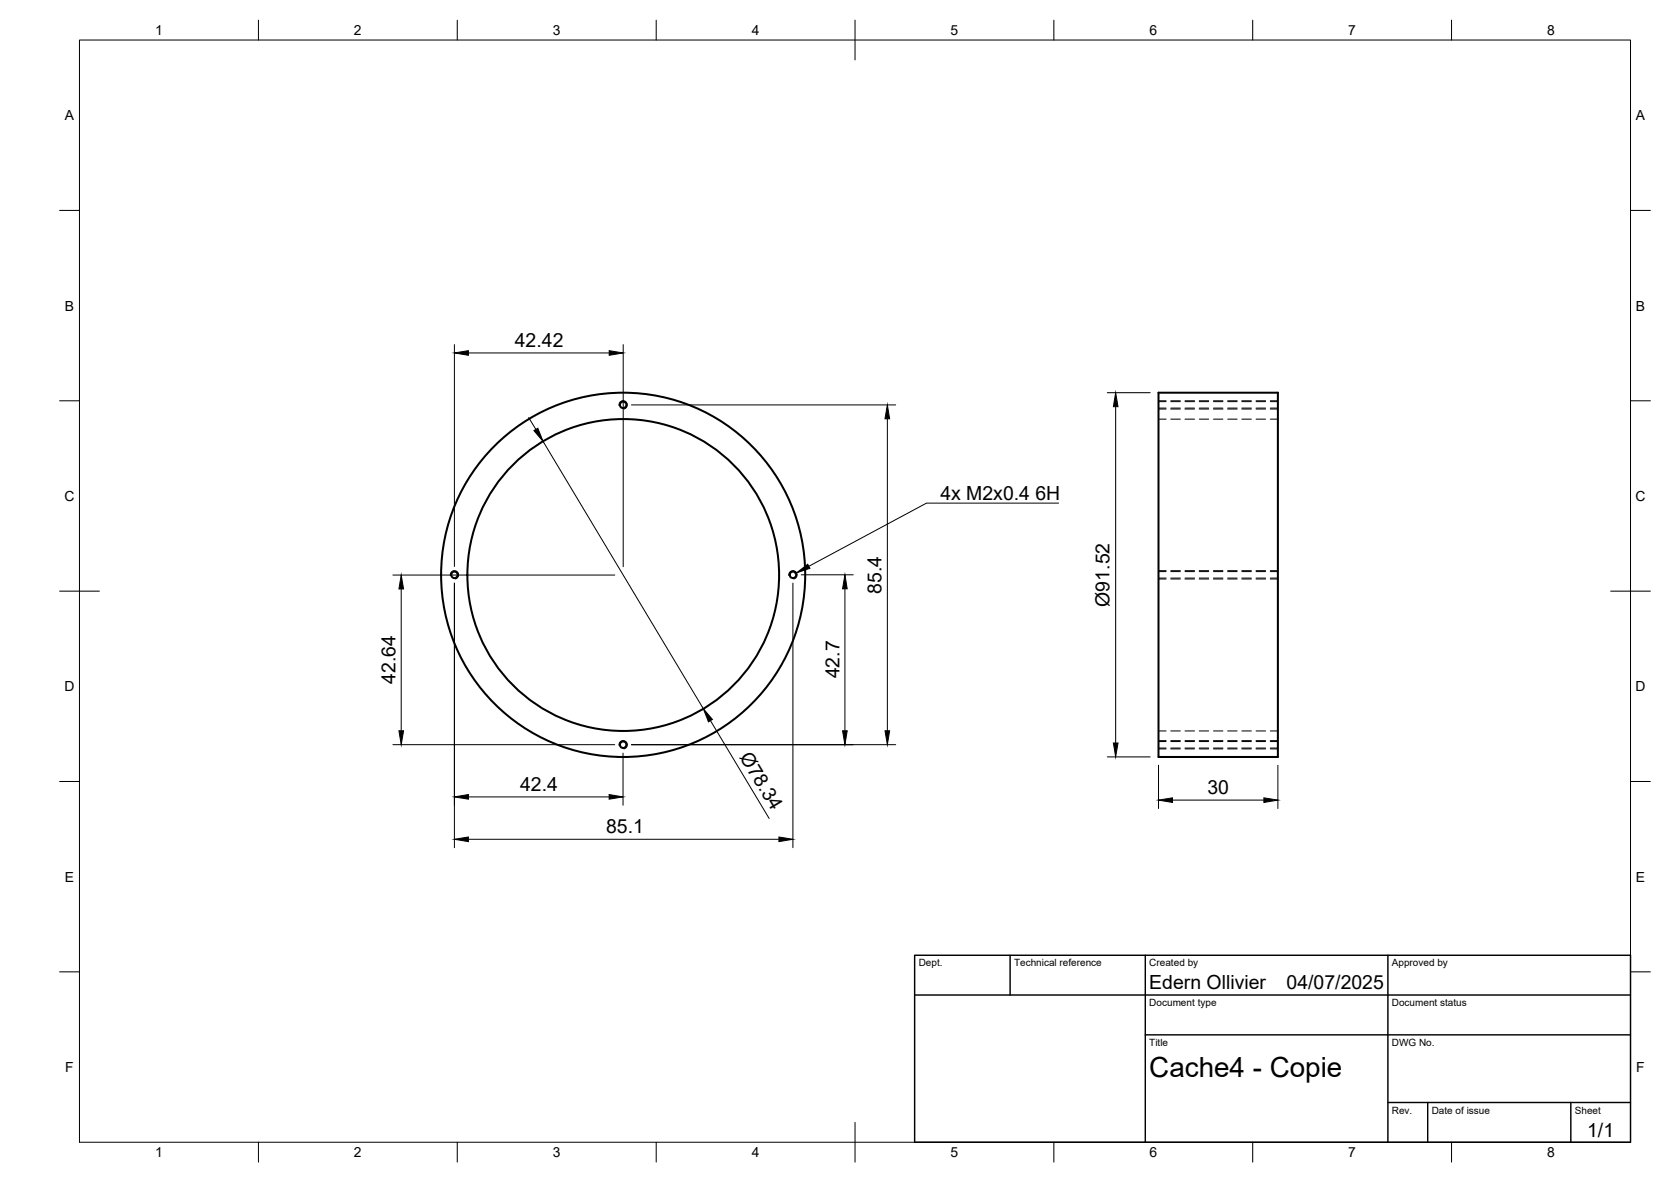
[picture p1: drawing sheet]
<svg xmlns="http://www.w3.org/2000/svg" width="420mm" height="297mm" viewBox="0 0 420 297" stroke-linecap="round" stroke-linejoin="round" font-family="sans-serif">
<!-- layer: Visible -->
<g fill="none" stroke="#000" stroke-width=".51">
<path d="M291.3 98.7h30v91.5h-30z"/>
<circle cx="156.7" cy="101.7" r=".81"/>
<circle cx="114.3" cy="144.5" r=".81"/>
<circle cx="156.7" cy="144.5" r="45.8"/>
<circle cx="156.7" cy="144.5" r="39.2"/>
<circle cx="199.4" cy="144.5" r=".81"/>
<circle cx="156.7" cy="187.2" r=".81"/>
</g>
<!-- layer: Visible Narrow -->
<path d="M155.7 101.9a1.05 1.05 0 0 1 .8-1.2 1.05 1.05 0 0 1 1.2 .9 1.05 1.05 0 0 1-.8 1.2M113.2 144.6a1.05 1.05 0 0 1 .9-1.2 1.05 1.05 0 0 1 1.2 .9 1.05 1.05 0 0 1-.8 1.2M198.3 144.6a1.05 1.05 0 0 1 .9-1.2 1.05 1.05 0 0 1 1.2 .9 1.05 1.05 0 0 1-.8 1.2M155.7 187.3a1.05 1.05 0 0 1 .8-1.2 1.05 1.05 0 0 1 1.2 .9 1.05 1.05 0 0 1-.8 1.2" fill="none" stroke="#000" stroke-width=".25"/>
<!-- layer: Hidden -->
<g fill="none" stroke="#000" stroke-width=".25">
<path d="M291.3 105.3h1.9M291.3 102.6h1.9M291.3 100.9h1.9M294.4 105.3h2.4M294.4 102.6h2.4M294.4 100.9h2.4M298 105.3h2.4M298 102.6h2.4M298 100.9h2.4M301.5 105.3h2.4M301.5 102.6h2.4M301.5 100.9h2.4"/>
<path d="M305.1 105.3h2.4M305.1 102.6h2.4M305.1 100.9h2.4M308.7 105.3h2.4M308.7 102.6h2.4M308.7 100.9h2.4M312.3 105.3h2.3M312.3 102.6h2.3M312.3 100.9h2.3M315.8 105.3h2.4M315.8 102.6h2.4M315.8 100.9h2.4"/>
<path d="M319.4 105.3h1.9M319.4 102.6h1.9M319.4 100.9h1.9M291.3 145.3h1.9M291.3 143.6h1.9M294.4 145.3h2.4M294.4 143.6h2.4M298 145.3h2.4M298 143.6h2.4M301.5 145.3h2.4M301.5 143.6h2.4M305.1 145.3h2.4"/>
<path d="M305.1 143.6h2.4M308.7 145.3h2.4M308.7 143.6h2.4M312.3 145.3h2.3M312.3 143.6h2.3M315.8 145.3h2.4M315.8 143.6h2.4M319.4 145.3h1.9M319.4 143.6h1.9M291.3 183.7h1.9M291.3 188h1.9M291.3 186.4h1.9"/>
<path d="M294.4 183.7h2.4M294.4 188h2.4M294.4 186.4h2.4M298 183.7h2.4M298 188h2.4M298 186.4h2.4M301.5 183.7h2.4M301.5 188h2.4M301.5 186.4h2.4M305.1 183.7h2.4M305.1 188h2.4M305.1 186.4h2.4"/>
<path d="M308.7 183.7h2.4M308.7 188h2.4M308.7 186.4h2.4M312.3 183.7h2.3M312.3 188h2.3M312.3 186.4h2.3M315.8 183.7h2.4M315.8 188h2.4M315.8 186.4h2.4M319.4 183.7h1.9M319.4 188h1.9M319.4 186.4h1.9"/>
</g>
<!-- layer: Hidden Narrow -->
<g fill="none" stroke="#000" stroke-width=".25">
<path d="M291.3 102.8h1.9M291.3 100.7h1.9M294.4 102.8h2.4M294.4 100.7h2.4M298 102.8h2.4M298 100.7h2.4M301.5 102.8h2.4M301.5 100.7h2.4M305.1 102.8h2.4M305.1 100.7h2.4M308.7 102.8h2.4M308.7 100.7h2.4"/>
<path d="M312.3 102.8h2.3M312.3 100.7h2.3M315.8 102.8h2.4M315.8 100.7h2.4M319.4 102.8h1.9M319.4 100.7h1.9M291.3 145.5h1.9M291.3 143.4h1.9M294.4 145.5h2.4M294.4 143.4h2.4M298 145.5h2.4M298 143.4h2.4"/>
<path d="M301.5 145.5h2.4M301.5 143.4h2.4M305.1 145.5h2.4M305.1 143.4h2.4M308.7 145.5h2.4M308.7 143.4h2.4M312.3 145.5h2.3M312.3 143.4h2.3M315.8 145.5h2.4M315.8 143.4h2.4M319.4 145.5h1.9M319.4 143.4h1.9"/>
<path d="M291.3 188.2h1.9M291.3 186.1h1.9M294.4 188.2h2.4M294.4 186.1h2.4M298 188.2h2.4M298 186.1h2.4M301.5 188.2h2.4M301.5 186.1h2.4M305.1 188.2h2.4M305.1 186.1h2.4M308.7 188.2h2.4M308.7 186.1h2.4"/>
<path d="M312.3 188.2h2.3M312.3 186.1h2.3M315.8 188.2h2.4M315.8 186.1h2.4M319.4 188.2h1.9M319.4 186.1h1.9"/>
</g>
<!-- layer: BORDER -->
<g fill="none" stroke="#000" stroke-width=".25">
<path d="M20 10.1h390v276.9h-390zM65 5.1v5M115 5.1v5M165 5.1v5M215 5.1v10M265 5.1v5M315 5.1v5M365 5.1v5M15 52.9h5M410 52.9h5M15 100.7h5M410 100.7h5"/>
<path d="M15 148.6h10M405 148.6h10M15 196.4h5M410 196.4h5M15 244.2h5M410 244.2h5M65 287v5M115 287v5M165 287v5M215 282.1v9.9M265 287v5M315 287v5"/>
<path d="M365 287v5"/>
</g>
<!-- layer: TITLEBLOCK -->
<path d="M230 240.1h180v46.9h-180zM230 250h180M254 240.1v9.9M288 240.1v46.9M349 240.1v46.9M288 260.1h122M349 277.1h61M359 277.1v9.9M395 277.1v9.9" fill="none" stroke="#000" stroke-width=".36"/>
<!-- layer: FD_Dimensions -->
<g fill="none" stroke="#000" stroke-width=".25">
<path d="M114.3 86.6v55.8M117.8 88.7h35.4M156.7 86.6v55.8M278.4 98.7h10.8M132.9 104.9l1.8 3M136.5 110.9l40.3 67.2M158.8 101.8h66.4M223.1 105.2v78.4M280.5 102.2v84.5M98.8 144.5h55.8M100.9 148v35.6M114.3 146.5v66.5"/>
<path d="M199.4 146.5v66.5M201.5 144.4h13M212.4 148v35.6M98.8 187.1h55.8M156.7 189.3v13.1M158.8 187.1h66.4M178.6 181.1l14.8 24.6M278.4 190.2h10.8M291.3 192.3v10.9M321.3 192.3v10.9M117.8 210.9h78.1M117.8 200.3h35.4"/>
<path d="M294.8 201.1h23"/>
</g>
<g fill="#000" stroke="#000" stroke-width=".25">
<path d="M114.3 88.7l3.5-.6v1.2zM153.2 88.1l3.5 .6-3.5 .6zM134.2 108.2l1-.6 1.3 3.3zM223.1 101.8l.6 3.4h-1.2zM280.5 98.7l.6 3.5h-1.1zM100.9 144.5l.6 3.5h-1.2zM212.4 144.4l.6 3.6h-1.1zM100.3 183.6h1.2l-.6 3.5zM114.3 200.3l3.5-.6v1.1zM153.2 199.7l3.5 .6-3.5 .5zM176.8 178.1l2.3 2.7-1 .6zM211.9 183.6h1.1l-.6 3.5z"/>
<path d="M222.5 183.6h1.2l-.6 3.5zM280 186.7h1.1l-.6 3.5zM114.3 210.9l3.5-.6v1.2zM195.9 210.3l3.5 .6-3.5 .6zM291.3 201.1l3.5-.6v1.2zM317.8 200.5l3.5 .6-3.5 .6z"/>
</g>
<!-- layer: Hole Notes -->
<path d="M200.3 144l2.8-2.2 .5 1z" fill="#000" stroke="#000" stroke-width=".25"/>
<path d="M266.2 126.4h-33.2l-29.6 15.9" fill="none" stroke="#000" stroke-width=".25"/>
<text font-size="7" x="289" y="270.6">Cache4 - Copie</text>
<g font-size="4.9">
<text x="129.5" y="87.3">42.42</text>
<text x="236.5" y="125.7">4x M2x0.4</text>
<text x="260.4" y="125.7">6H</text>
<text x="221.7" y="149.2" transform="rotate(-90 221.7 149.2)">85.4</text>
<text x="279" y="152.4" transform="rotate(-90 279 152.4)">Ø91.52</text>
<text x="99.4" y="171.9" transform="rotate(-90 99.4 171.9)">42.64</text>
<text x="211.1" y="170.5" transform="rotate(-90 211.1 170.5)">42.7</text>
<text x="185.9" y="190.1" transform="rotate(59 185.9 190.1)">Ø78.34</text>
<text x="130.8" y="198.8">42.4</text>
<text x="303.6" y="199.6">30</text>
<text x="152.4" y="209.5">85.1</text>
<text x="289" y="248.5">Edern Ollivier</text>
<text x="323.5" y="248.5">04/07/2025</text>
<text x="399.1" y="285.7">1/1</text>
</g>
<g font-size="3.5">
<text x="39" y="8.8">1</text>
<text x="89" y="8.8">2</text>
<text x="139" y="8.8">3</text>
<text x="189" y="8.8">4</text>
<text x="239" y="8.8">5</text>
<text x="289" y="8.8">6</text>
<text x="339" y="8.8">7</text>
<text x="389" y="8.8">8</text>
<text x="16.3" y="30.2">A</text>
<text x="411.3" y="30.2">A</text>
<text x="16.3" y="78">B</text>
<text x="411.3" y="78">B</text>
<text x="16.2" y="125.9">C</text>
<text x="411.2" y="125.9">C</text>
<text x="16.2" y="173.7">D</text>
<text x="411.2" y="173.7">D</text>
<text x="16.3" y="221.6">E</text>
<text x="411.3" y="221.6">E</text>
<text x="16.4" y="269.4">F</text>
<text x="411.4" y="269.4">F</text>
<text x="39" y="290.8">1</text>
<text x="89" y="290.8">2</text>
<text x="139" y="290.8">3</text>
<text x="189" y="290.8">4</text>
<text x="239" y="290.8">5</text>
<text x="289" y="290.8">6</text>
<text x="339" y="290.8">7</text>
<text x="389" y="290.8">8</text>
</g>
<g font-size="2.5">
<text x="231" y="242.9">Dept.</text>
<text x="255" y="242.9">Technical reference</text>
<text x="289" y="242.9">Created by</text>
<text x="350" y="242.9">Approved by</text>
<text x="289" y="252.8">Document type</text>
<text x="350" y="252.8">Document status</text>
<text x="289" y="262.9">Title</text>
<text x="350" y="262.9">DWG No.</text>
<text x="350" y="279.9">Rev.</text>
<text x="360" y="279.9">Date of issue</text>
<text x="396" y="279.9">Sheet</text>
</g>
</svg>
